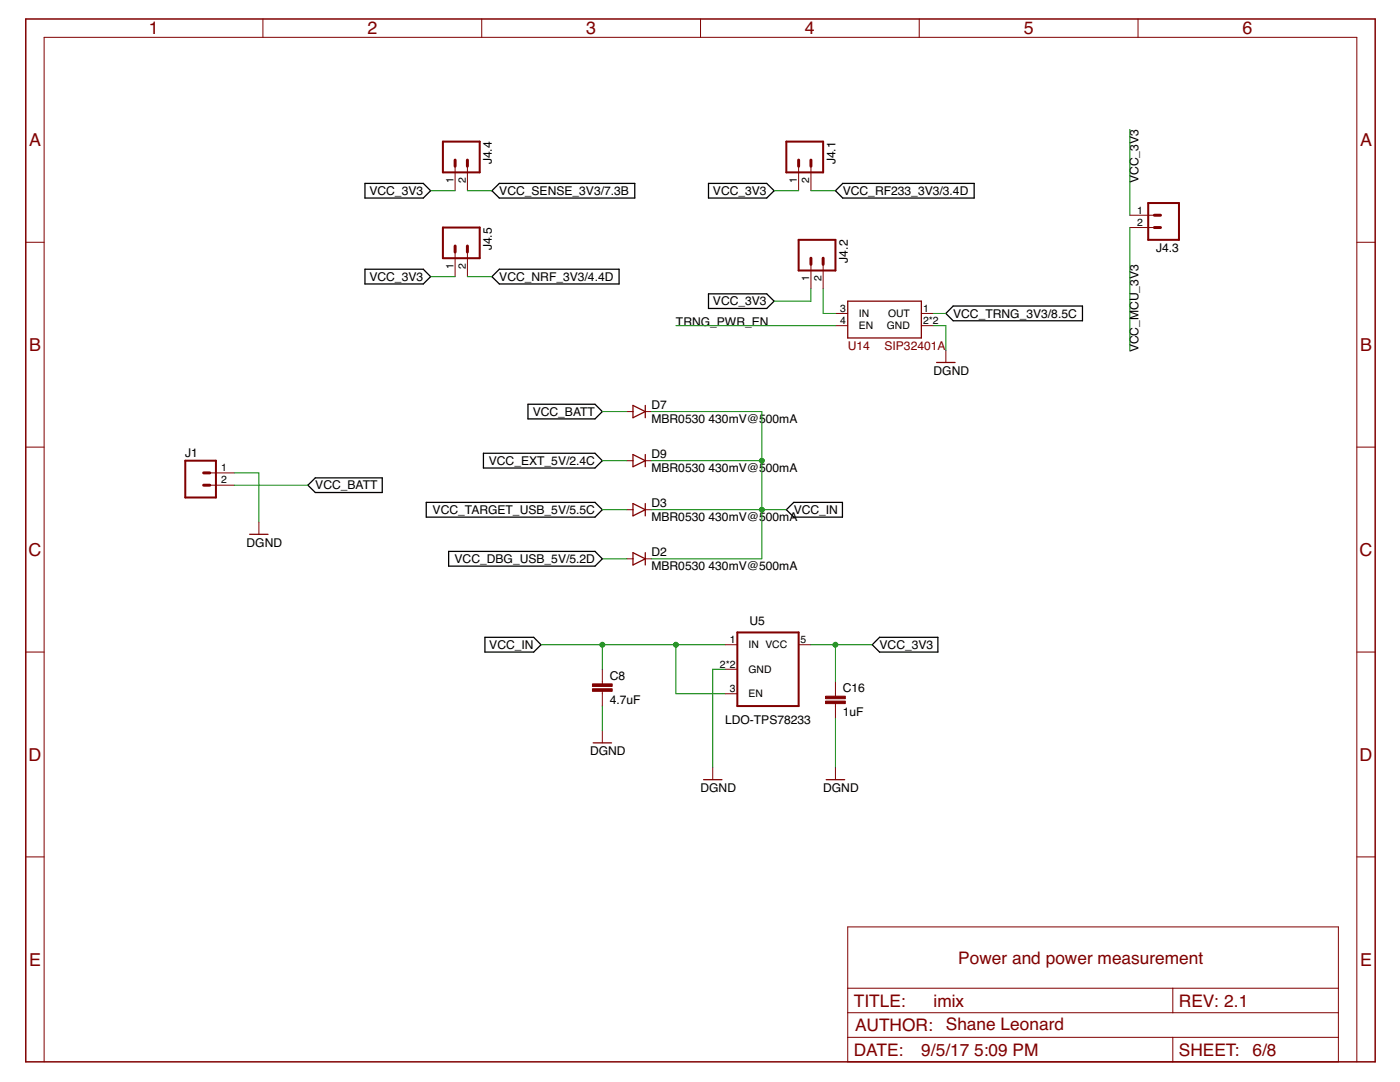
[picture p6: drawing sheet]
<svg xmlns="http://www.w3.org/2000/svg" width="279mm" height="216mm" viewBox="0 0 279 216" stroke-linecap="round" stroke-linejoin="round" font-family="sans-serif">
<g fill="none" stroke="#000" stroke-width=".25">
<path d="M72.8 36.6h11.7l1.4 1.5-1.4 1.4h-11.7zM98.2 38.1l1.5-1.5h27v2.9h-27zM141.4 36.6h11.6l1.5 1.5-1.5 1.4h-11.6zM166.7 38.1l1.5-1.5h26.2v2.9h-26.2zM72.8 53.7h11.7l1.4 1.5-1.4 1.5h-11.7zM98.2 55.2l1.5-1.5h23.8v3h-23.8zM141.4 58.6h11.6l1.5 1.5-1.5 1.5h-11.6zM190.2 61.1h25.8v2.9h-25.8l-1.4-1.5zM61.4 96.8l1.5-1.4h13.4v2.9h-13.4zM96.5 90.4h22.2l1.5 1.5-1.5 1.5h-22.2zM105.4 80.7h13.3l1.5 1.4-1.5 1.5h-13.3zM85.1 100.2h33.6l1.5 1.5-1.5 1.5h-33.6z"/>
<path d="M89.5 110h29.2l1.5 1.5-1.5 1.5h-29.2zM156.9 101.7l1.5-1.5h9.7v3h-9.7zM96.8 127.2h9.7l1.5 1.5-1.5 1.4h-9.7zM175.5 127.2h11.7v2.9h-11.7l-1.4-1.4z"/>
</g>
<path d="M88.4 28.3h7.3v6.1h-7.3zM156.9 28.3h7.4v6.1h-7.4zM88.4 45.4h7.3v6.1h-7.3zM159.4 47.9h7.3v6.1h-7.3zM229.2 40.5h6.1v7.4h-6.1zM37 91.9h6.1v7.4h-6.1zM147.2 126.2h12.2v14.7h-12.2z" fill="none" stroke="#800000" stroke-width=".4"/>
<g fill="none" stroke="#800000" stroke-width=".2">
<path d="M52.5 3.8v3.7M96.1 3.8v3.7M139.8 3.8v3.7M183.5 3.8v3.7M227.1 3.8v3.7M90.8 33.2v4.9M93.3 33.2v4.9M159.4 33.2v4.9M161.8 33.2v4.9M5.1 48.3h3.7M90.8 50.3v4.9M93.3 50.3v4.9"/>
<path d="M161.8 52.7v4.9M164.3 52.7v4.9M225.5 42.9h4.9M225.5 45.4h4.9M270.8 48.3h3.6M166.7 65h2.5M166.7 62.5h2.5M183.9 65h2.4M183.9 62.5h2.4M188.8 69.9v2.4M5.1 89.2h3.7M41.9 96.8h4.9"/>
<path d="M41.9 94.4h4.9M125.1 91.9h1.2M125.1 82.1h1.2M128.8 91.9h1.2M128.8 82.1h1.2M270.8 89.2h3.6M51.7 104.2v2.4M125.1 101.7h1.2M125.1 111.5h1.2M128.8 101.7h1.2M128.8 111.5h1.2M5.1 130.1h3.7"/>
<path d="M120.2 133.5v3M120.2 137.9v3M144.7 138.4h2.5M144.7 133.5h2.5M144.7 128.7h2.5M159.4 128.7h2.4M166.7 136v2.9M270.8 130.1h3.6M120.2 145.8v2.4M142.2 153.1v2.5M166.7 140.4v2.9M166.7 153.1v2.5"/>
<path d="M5.1 171h3.7M270.8 171h3.6M169.2 185h97.9v26.9h-97.9zM169.2 197.2h97.9M234.1 197.2v4.9M8.8 211.9v-204.4h262v204.4M169.2 202.1h97.9M169.2 207h97.9M234.1 207v4.9"/>
</g>
<g fill="#800000" stroke="#800000" stroke-width=".2">
<path d="M164.8 139.9h3.9v.5h-3.9z"/>
<path d="M164.8 138.9h3.9v.5h-3.9z"/>
<path d="M118.2 137.4h4v.5h-4z"/>
<path d="M118.2 136.5h4v.5h-4z"/>
</g>
<g fill="none" stroke="#800000" stroke-width=".25">
<path d="M169.2 60.1h14.7v7.3h-14.7zM186.9 72.3h3.7M126.3 90.7l2.5 1.2-2.5 1.2zM126.3 80.9l2.5 1.2-2.5 1.3zM128.8 80.9v2.5M128.8 90.7v2.4M49.8 106.6h3.7M126.3 100.5l2.5 1.2-2.5 1.2zM126.3 110.3l2.5 1.2-2.5 1.2zM128.8 100.5v2.4M128.8 110.3v2.4M118.4 148.2h3.6"/>
<path d="M140.4 155.6h3.7M164.9 155.6h3.7"/>
</g>
<path d="M90.8 31.9v1.3M93.3 31.9v1.3M159.4 31.9v1.3M161.8 31.9v1.3M90.8 49.1v1.2M93.3 49.1v1.2M161.8 51.5v1.2M164.3 51.5v1.2M230.4 45.4h1.2M230.4 42.9h1.2M40.6 94.4h1.3M40.6 96.8h1.3" fill="none" stroke="#800000" stroke-width=".59"/>
<path d="M5.1 3.8h269.3v208.1h-269.3z" fill="none" stroke="#800000" stroke-width=".3"/>
<g fill="none" stroke="#008000" stroke-width=".2">
<path d="M85.9 38.1h4.9M93.3 38.1h4.9M154.5 38.1h4.9M161.8 38.1h4.9M225.5 25.8v17.1M85.9 55.2h4.9M93.3 55.2h4.9M161.8 57.6v2.5h-7.3M164.3 57.6v4.9h2.4M225.5 45.4v24.5M134.9 65h31.8M186.3 65h2.5v4.9"/>
<path d="M186.3 62.5h2.5M46.8 94.4h4.9v9.8M46.8 96.8h14.6M120.2 91.9h4.9M120.2 82.1h4.9M130 82.1h22v29.4h-22M130 91.9h22M120.2 111.5h4.9M120.2 101.7h4.9M130 101.7h26.9M108 128.7h36.7M120.2 128.7v4.8"/>
<path d="M134.9 128.7v9.7h9.8M144.7 133.5h-2.5v19.6M161.8 128.7h12.3M166.7 128.7v7.3M120.2 140.9v4.9M166.7 143.3v9.8"/>
</g>
<g fill="#008000" stroke="#008000" stroke-width=".2">
<circle cx="166.7" cy="128.7" r=".49"/>
<circle cx="152" cy="101.7" r=".49"/>
<circle cx="152" cy="91.9" r=".49"/>
<circle cx="134.9" cy="128.7" r=".49"/>
<circle cx="120.2" cy="128.7" r=".49"/>
</g>
<g font-size="3.6" fill="#800000">
<text x="29.7" y="6.9">1</text>
<text x="73.3" y="6.9">2</text>
<text x="117" y="6.9">3</text>
<text x="160.7" y="6.9">4</text>
<text x="204.3" y="6.9">5</text>
<text x="248" y="6.9">6</text>
<text x="5.8" y="29.1">A</text>
<text x="271.4" y="29.1">A</text>
<text x="5.8" y="70">B</text>
<text x="271.4" y="70">B</text>
<text x="5.7" y="110.9">C</text>
<text x="271.3" y="110.9">C</text>
<text x="5.7" y="151.8">D</text>
<text x="271.3" y="151.8">D</text>
<text x="5.8" y="192.7">E</text>
<text x="271.4" y="192.7">E</text>
</g>
<g font-size="3.5" fill="#800000">
<text x="191.2" y="192.3">Power and power measurement</text>
<text x="170.4" y="200.9">TITLE:</text>
<text x="186.3" y="200.9">imix</text>
<text x="235.3" y="200.9">REV: 2.1</text>
<text x="170.6" y="205.8">AUTHOR:</text>
<text x="188.8" y="205.5">Shane Leonard</text>
<text x="170.4" y="210.7">DATE:</text>
<text x="183.9" y="210.7">9/5/17</text>
<text x="194.4" y="210.7">5:09 PM</text>
<text x="235.3" y="210.7">SHEET:</text>
<text x="250" y="210.7">6/8</text>
</g>
<g font-size="2.4">
<text x="98.2" y="32.8" transform="rotate(-90 98.2 32.8)">J4.4</text>
<text x="166.7" y="32.8" transform="rotate(-90 166.7 32.8)">J4.1</text>
<text x="73.7" y="38.9">VCC_3V3</text>
<text x="99.6" y="38.9">VCC_SENSE_3V3/7.3B</text>
<text x="142.3" y="38.9">VCC_3V3</text>
<text x="168.2" y="38.9">VCC_RF233_3V3/3.4D</text>
<text x="227.2" y="36.5" transform="rotate(-90 227.2 36.5)">VCC_3V3</text>
<text x="98.2" y="50" transform="rotate(-90 98.2 50)">J4.5</text>
<text x="169.2" y="52.4" transform="rotate(-90 169.2 52.4)">J4.2</text>
<text x="230.7" y="50.3">J4.3</text>
<text x="73.7" y="56.1">VCC_3V3</text>
<text x="99.6" y="56.1">VCC_NRF_3V3/4.4D</text>
<text x="134.9" y="65">TRNG_PWR_EN</text>
<text x="142.3" y="60.9">VCC_3V3</text>
<text x="190.2" y="63.4">VCC_TRNG_3V3/8.5C</text>
<text x="227.2" y="70.3" transform="rotate(-90 227.2 70.3)">VCC_MCU_3V3</text>
<text x="186.3" y="74.8">DGND</text>
<text x="106.3" y="83">VCC_BATT</text>
<text x="130" y="81.7">D7</text>
<text x="130" y="84.4">MBR0530</text>
<text x="141.4" y="84.4">430mV@500mA</text>
<text x="37" y="91.2">J1</text>
<text x="97.6" y="92.8">VCC_EXT_5V/2.4C</text>
<text x="130" y="94.1">MBR0530</text>
<text x="130" y="91.5">D9</text>
<text x="141.4" y="94.1">430mV@500mA</text>
<text x="62.9" y="97.7">VCC_BATT</text>
<text x="130" y="101.2">D3</text>
<text x="86.3" y="102.6">VCC_TARGET_USB_5V/5.5C</text>
<text x="130" y="103.9">MBR0530</text>
<text x="141.4" y="103.9">430mV@500mA</text>
<text x="158.4" y="102.6">VCC_IN</text>
<text x="49.2" y="109.1">DGND</text>
<text x="90.7" y="112.4">VCC_DBG_USB_5V/5.2D</text>
<text x="130" y="113.7">MBR0530</text>
<text x="130" y="111">D2</text>
<text x="141.4" y="113.7">430mV@500mA</text>
<text x="149.6" y="124.7">U5</text>
<text x="97.7" y="129.5">VCC_IN</text>
<text x="175.5" y="129.5">VCC_3V3</text>
<text x="121.7" y="135.6">C8</text>
<text x="121.7" y="140.5">4.7uF</text>
<text x="168.2" y="143">1uF</text>
<text x="168.2" y="138.1">C16</text>
<text x="144.7" y="144.6">LDO-TPS78233</text>
<text x="117.8" y="150.7">DGND</text>
<text x="139.8" y="158">DGND</text>
<text x="164.3" y="158">DGND</text>
</g>
<g font-size="2.4" fill="#800000">
<text x="169.2" y="69.9">U14</text>
<text x="176.5" y="69.9">SIP32401A</text>
</g>
<g font-size="2.1">
<text x="90.5" y="36.6" transform="rotate(-90 90.5 36.6)">1</text>
<text x="92.9" y="36.6" transform="rotate(-90 92.9 36.6)">2</text>
<text x="159" y="36.6" transform="rotate(-90 159 36.6)">1</text>
<text x="161.5" y="36.6" transform="rotate(-90 161.5 36.6)">2</text>
<text x="227" y="42.6">1</text>
<text x="227" y="45.1">2</text>
<text x="90.5" y="53.7" transform="rotate(-90 90.5 53.7)">1</text>
<text x="92.9" y="53.7" transform="rotate(-90 92.9 53.7)">2</text>
<text x="161.5" y="56.2" transform="rotate(-90 161.5 56.2)">1</text>
<text x="163.9" y="56.2" transform="rotate(-90 163.9 56.2)">2</text>
<text x="167.7" y="64.6">4</text>
<text x="167.7" y="62.2">3</text>
<text x="171.4" y="65.7">EN</text>
<text x="171.4" y="63.3">IN</text>
<text x="177" y="65.7">GND</text>
<text x="177.2" y="63.3">OUT</text>
<text x="184.2" y="64.6">2*2</text>
<text x="184.2" y="62.2">1</text>
<text x="44.1" y="94">1</text>
<text x="44.1" y="96.5">2</text>
<text x="145.6" y="128.3">1</text>
<text x="149.4" y="129.4">IN VCC</text>
<text x="159.7" y="128.3">5</text>
<text x="143.7" y="133.2">2*2</text>
<text x="149.4" y="134.3">GND</text>
<text x="145.6" y="138.1">3</text>
<text x="149.4" y="139.2">EN</text>
</g>
</svg>
